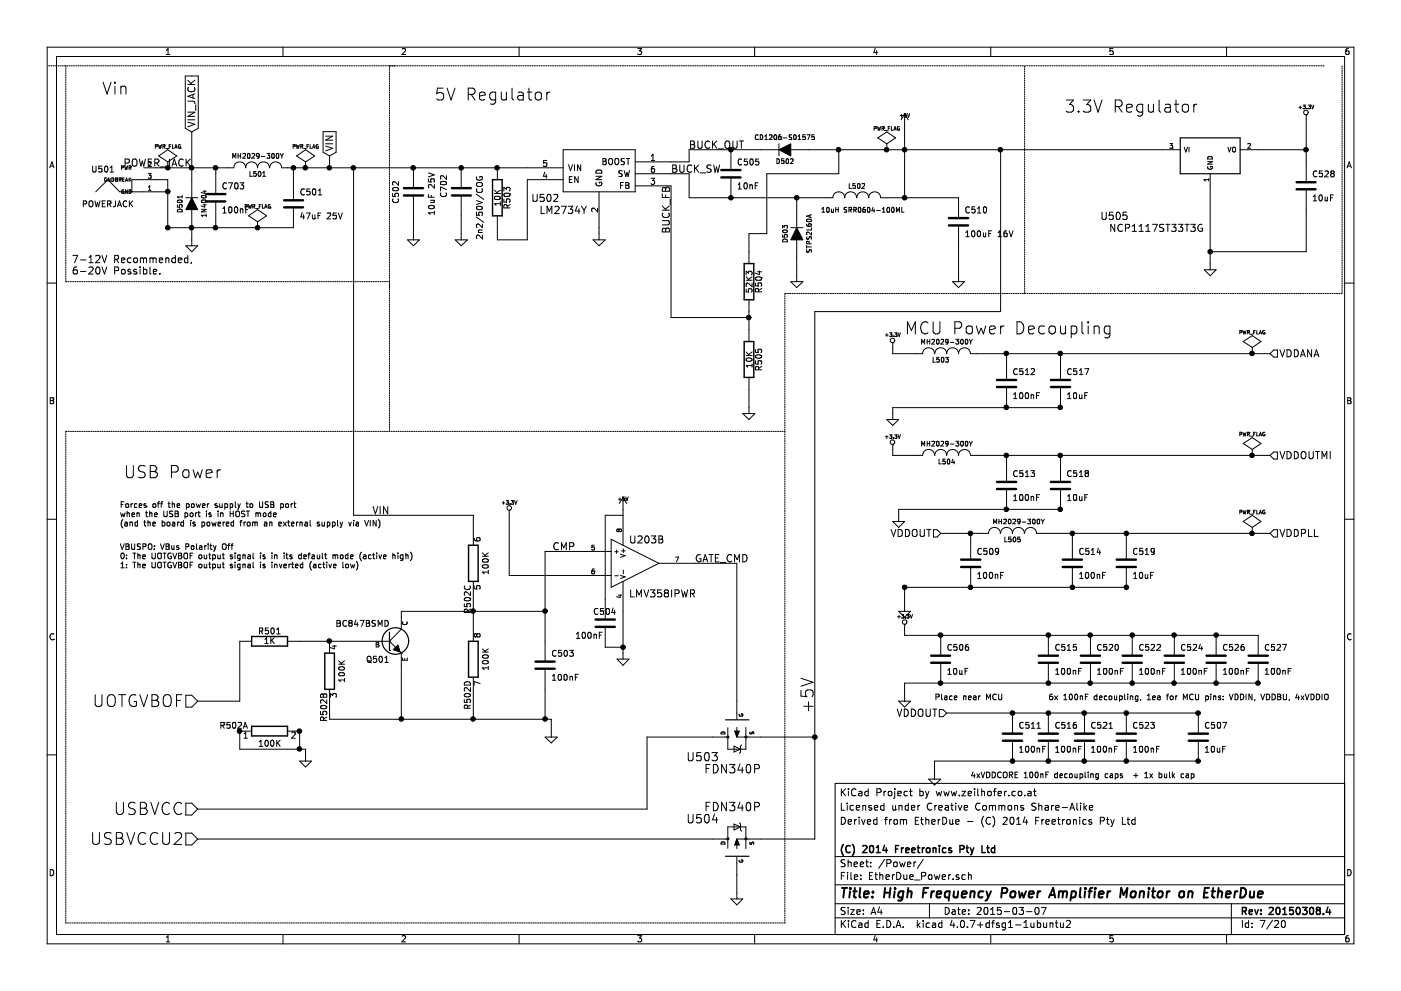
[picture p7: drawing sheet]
EESchema Schematic File Version 2
LIBS:EtherDue-rescue
LIBS:freetronics_kicad_sch_lib
LIBS:EtherDue-cache
LIBS:EtherDue_Connectors-cache
LIBS:EtherDue_Ethernet-cache
LIBS:EtherDue_MCU-cache
LIBS:EtherDue_Mega16U2-cache
LIBS:EtherDue_peripherals-cache
LIBS:EtherDue_Power-cache
LIBS:power
LIBS:device
LIBS:transistors
LIBS:conn
LIBS:linear
LIBS:regul
LIBS:74xx
LIBS:cmos4000
LIBS:adc-dac
LIBS:memory
LIBS:xilinx
LIBS:microcontrollers
LIBS:dsp
LIBS:microchip
LIBS:analog_switches
LIBS:motorola
LIBS:texas
LIBS:intel
LIBS:audio
LIBS:interface
LIBS:digital-audio
LIBS:philips
LIBS:display
LIBS:cypress
LIBS:siliconi
LIBS:opto
LIBS:atmel
LIBS:contrib
LIBS:valves
LIBS:zeilhofer
LIBS:w_transistor
LIBS:w_logic
LIBS:w_memory
EELAYER 25 0
EELAYER END
$Descr A4 11693 8268
encoding utf-8
Sheet 7 20
Title "High Frequency Power Amplifier Monitor on EtherDue"
Date "2015-03-07"
Rev "20150308.4"
Comp "(C) 2014 Freetronics Pty Ltd"
Comment1 ""
Comment2 "Derived from EtherDue - (C) 2014 Freetronics Pty Ltd"
Comment3 "Licensed under Creative Commons Share-Alike"
Comment4 "KiCad Project by www.zeilhofer.co.at"
$EndDescr
$Comp
L PWR_FLAG #FLG0103
U 1 1
P 1400 1400
F 0 "#FLG0103" H 1400 1495 30  0001 C CNN
F 1 "PWR_FLAG" H 1400 1580 30  0000 C CNN
F 2 "" H 1400 1400 60  0001 C CNN
F 3 "" H 1400 1400 60  0001 C CNN
	1    1400 1400
	1    0    0    -1  
$EndComp
$Comp
L PWR_FLAG #FLG0104
U 1 1
P 10450 4450
F 0 "#FLG0104" H 10450 4545 30  0001 C CNN
F 1 "PWR_FLAG" H 10450 4630 30  0000 C CNN
F 2 "" H 10450 4450 60  0001 C CNN
F 3 "" H 10450 4450 60  0001 C CNN
	1    10450 4450
	1    0    0    -1  
$EndComp
$Comp
L PWR_FLAG #FLG0105
U 1 1
P 10450 3800
F 0 "#FLG0105" H 10450 3895 30  0001 C CNN
F 1 "PWR_FLAG" H 10450 3980 30  0000 C CNN
F 2 "" H 10450 3800 60  0001 C CNN
F 3 "" H 10450 3800 60  0001 C CNN
	1    10450 3800
	1    0    0    -1  
$EndComp
$Comp
L PWR_FLAG #FLG0106
U 1 1
P 10450 2950
F 0 "#FLG0106" H 10450 3045 30  0001 C CNN
F 1 "PWR_FLAG" H 10450 3130 30  0000 C CNN
F 2 "" H 10450 2950 60  0001 C CNN
F 3 "" H 10450 2950 60  0001 C CNN
	1    10450 2950
	1    0    0    -1  
$EndComp
Text HLabel 10600 4450 2    60   Input ~ 0
VDDPLL
$Comp
L C C519
U 1 1
P 9400 4700
F 0 "C519" H 9450 4800 50  0000 L CNN
F 1 "10uF" H 9450 4600 50  0000 L CNN
F 2 "FT:SM0603_Capa" H 9400 4700 60  0001 C CNN
F 3 "" H 9400 4700 60  0001 C CNN
	1    9400 4700
	1    0    0    -1  
$EndComp
$Comp
L C C514
U 1 1
P 8950 4700
F 0 "C514" H 9000 4800 50  0000 L CNN
F 1 "100nF" H 9000 4600 50  0000 L CNN
F 2 "SM0402" H 8950 4700 60  0001 C CNN
F 3 "" H 8950 4700 60  0001 C CNN
	1    8950 4700
	1    0    0    -1  
$EndComp
$Comp
L INDUCTOR_SMALL-RESCUE-EtherDue L505
U 1 1
P 8450 4450
F 0 "L505" H 8450 4400 40  0000 C CNN
F 1 "MH2029-300Y" H 8500 4550 40  0000 C CNN
F 2 "FT:MH2029" H 8450 4450 60  0001 C CNN
F 3 "" H 8450 4450 60  0001 C CNN
	1    8450 4450
	1    0    0    -1  
$EndComp
Text HLabel 7850 4450 0    60   Input ~ 0
VDDOUT
$Comp
L GND-RESCUE-EtherDue #PWR0107
U 1 1
P 7800 6450
F 0 "#PWR0107" H 7800 6450 30  0001 C CNN
F 1 "GND" H 7800 6380 30  0001 C CNN
F 2 "" H 7800 6450 60  0001 C CNN
F 3 "" H 7800 6450 60  0001 C CNN
	1    7800 6450
	1    0    0    -1  
$EndComp
$Comp
L C C507
U 1 1
P 10000 6150
F 0 "C507" H 10050 6250 50  0000 L CNN
F 1 "10uF" H 10050 6050 50  0000 L CNN
F 2 "FT:SM0603_Capa" H 10000 6150 60  0001 C CNN
F 3 "" H 10000 6150 60  0001 C CNN
	1    10000 6150
	1    0    0    -1  
$EndComp
$Comp
L C C509
U 1 1
P 8100 4700
F 0 "C509" H 8150 4800 50  0000 L CNN
F 1 "100nF" H 8150 4600 50  0000 L CNN
F 2 "SM0402" H 8100 4700 60  0001 C CNN
F 3 "" H 8100 4700 60  0001 C CNN
	1    8100 4700
	1    0    0    -1  
$EndComp
$Comp
L C C516
U 1 1
P 8750 6150
F 0 "C516" H 8800 6250 50  0000 L CNN
F 1 "100nF" H 8800 6050 50  0000 L CNN
F 2 "SM0402" H 8750 6150 60  0001 C CNN
F 3 "" H 8750 6150 60  0001 C CNN
	1    8750 6150
	1    0    0    -1  
$EndComp
$Comp
L C C511
U 1 1
P 8450 6150
F 0 "C511" H 8500 6250 50  0000 L CNN
F 1 "100nF" H 8500 6050 50  0000 L CNN
F 2 "SM0402" H 8450 6150 60  0001 C CNN
F 3 "" H 8450 6150 60  0001 C CNN
	1    8450 6150
	1    0    0    -1  
$EndComp
$Comp
L C C521
U 1 1
P 9050 6150
F 0 "C521" H 9100 6250 50  0000 L CNN
F 1 "100nF" H 9100 6050 50  0000 L CNN
F 2 "SM0402" H 9050 6150 60  0001 C CNN
F 3 "" H 9050 6150 60  0001 C CNN
	1    9050 6150
	1    0    0    -1  
$EndComp
$Comp
L C C523
U 1 1
P 9400 6150
F 0 "C523" H 9450 6250 50  0000 L CNN
F 1 "100nF" H 9450 6050 50  0000 L CNN
F 2 "SM0402" H 9400 6150 60  0001 C CNN
F 3 "" H 9400 6150 60  0001 C CNN
	1    9400 6150
	1    0    0    -1  
$EndComp
Text Notes 8100 6500 0    47   ~ 0
4xVDDCORE 100nF decoupling caps  + 1x bulk cap\n
Text Notes 7800 5850 0    47   ~ 0
Place near MCU
Text Notes 8750 5850 0    47   ~ 0
6x 100nF decoupling, 1ea for MCU pins: VDDIN, VDDBU, 4xVDDIO
$Comp
L C C526
U 1 1
P 10150 5500
F 0 "C526" H 10200 5600 50  0000 L CNN
F 1 "100nF" H 10200 5400 50  0000 L CNN
F 2 "SM0402" H 10150 5500 60  0001 C CNN
F 3 "" H 10150 5500 60  0001 C CNN
	1    10150 5500
	1    0    0    -1  
$EndComp
$Comp
L C C527
U 1 1
P 10500 5500
F 0 "C527" H 10550 5600 50  0000 L CNN
F 1 "100nF" H 10550 5400 50  0000 L CNN
F 2 "SM0402" H 10500 5500 60  0001 C CNN
F 3 "" H 10500 5500 60  0001 C CNN
	1    10500 5500
	1    0    0    -1  
$EndComp
$Comp
L C C524
U 1 1
P 9800 5500
F 0 "C524" H 9850 5600 50  0000 L CNN
F 1 "100nF" H 9850 5400 50  0000 L CNN
F 2 "SM0402" H 9800 5500 60  0001 C CNN
F 3 "" H 9800 5500 60  0001 C CNN
	1    9800 5500
	1    0    0    -1  
$EndComp
$Comp
L C C522
U 1 1
P 9450 5500
F 0 "C522" H 9500 5600 50  0000 L CNN
F 1 "100nF" H 9500 5400 50  0000 L CNN
F 2 "SM0402" H 9450 5500 60  0001 C CNN
F 3 "" H 9450 5500 60  0001 C CNN
	1    9450 5500
	1    0    0    -1  
$EndComp
$Comp
L C C515
U 1 1
P 8750 5500
F 0 "C515" H 8800 5600 50  0000 L CNN
F 1 "100nF" H 8800 5400 50  0000 L CNN
F 2 "SM0402" H 8750 5500 60  0001 C CNN
F 3 "" H 8750 5500 60  0001 C CNN
	1    8750 5500
	1    0    0    -1  
$EndComp
$Comp
L C C520
U 1 1
P 9100 5500
F 0 "C520" H 9150 5600 50  0000 L CNN
F 1 "100nF" H 9150 5400 50  0000 L CNN
F 2 "SM0402" H 9100 5500 60  0001 C CNN
F 3 "" H 9100 5500 60  0001 C CNN
	1    9100 5500
	1    0    0    -1  
$EndComp
$Comp
L GND-RESCUE-EtherDue #PWR0108
U 1 1
P 7550 5800
F 0 "#PWR0108" H 7550 5800 30  0001 C CNN
F 1 "GND" H 7550 5730 30  0001 C CNN
F 2 "" H 7550 5800 60  0001 C CNN
F 3 "" H 7550 5800 60  0001 C CNN
	1    7550 5800
	1    0    0    -1  
$EndComp
$Comp
L +3.3V #PWR0109
U 1 1
P 7550 5250
F 0 "#PWR0109" H 7550 5210 30  0001 C CNN
F 1 "+3.3V" H 7550 5360 30  0000 C CNN
F 2 "" H 7550 5250 60  0001 C CNN
F 3 "" H 7550 5250 60  0001 C CNN
	1    7550 5250
	1    0    0    -1  
$EndComp
$Comp
L +3.3V #PWR0110
U 1 1
P 7450 3750
F 0 "#PWR0110" H 7450 3710 30  0001 C CNN
F 1 "+3.3V" H 7450 3860 30  0000 C CNN
F 2 "" H 7450 3750 60  0001 C CNN
F 3 "" H 7450 3750 60  0001 C CNN
	1    7450 3750
	1    0    0    -1  
$EndComp
$Comp
L INDUCTOR_SMALL-RESCUE-EtherDue L504
U 1 1
P 7900 3800
F 0 "L504" H 7900 3750 40  0000 C CNN
F 1 "MH2029-300Y" H 7900 3900 40  0000 C CNN
F 2 "FT:MH2029" H 7900 3800 60  0001 C CNN
F 3 "" H 7900 3800 60  0001 C CNN
	1    7900 3800
	1    0    0    -1  
$EndComp
$Comp
L C C513
U 1 1
P 8400 4050
F 0 "C513" H 8450 4150 50  0000 L CNN
F 1 "100nF" H 8450 3950 50  0000 L CNN
F 2 "SM0402" H 8400 4050 60  0001 C CNN
F 3 "" H 8400 4050 60  0001 C CNN
	1    8400 4050
	1    0    0    -1  
$EndComp
$Comp
L C C518
U 1 1
P 8850 4050
F 0 "C518" H 8900 4150 50  0000 L CNN
F 1 "10uF" H 8900 3950 50  0000 L CNN
F 2 "FT:SM0603_Capa" H 8850 4050 60  0001 C CNN
F 3 "" H 8850 4050 60  0001 C CNN
	1    8850 4050
	1    0    0    -1  
$EndComp
Text HLabel 10600 3800 2    60   Input ~ 0
VDDOUTMI
$Comp
L GND-RESCUE-EtherDue #PWR0111
U 1 1
P 7550 5050
F 0 "#PWR0111" H 7550 5050 30  0001 C CNN
F 1 "GND" H 7550 4980 30  0001 C CNN
F 2 "" H 7550 5050 60  0001 C CNN
F 3 "" H 7550 5050 60  0001 C CNN
	1    7550 5050
	1    0    0    -1  
$EndComp
$Comp
L GND-RESCUE-EtherDue #PWR0112
U 1 1
P 7450 3450
F 0 "#PWR0112" H 7450 3450 30  0001 C CNN
F 1 "GND" H 7450 3380 30  0001 C CNN
F 2 "" H 7450 3450 60  0001 C CNN
F 3 "" H 7450 3450 60  0001 C CNN
	1    7450 3450
	1    0    0    -1  
$EndComp
Text HLabel 10600 2950 2    60   Input ~ 0
VDDANA
$Comp
L C C517
U 1 1
P 8850 3200
F 0 "C517" H 8900 3300 50  0000 L CNN
F 1 "10uF" H 8900 3100 50  0000 L CNN
F 2 "FT:SM0603_Capa" H 8850 3200 60  0001 C CNN
F 3 "" H 8850 3200 60  0001 C CNN
	1    8850 3200
	1    0    0    -1  
$EndComp
$Comp
L C C512
U 1 1
P 8400 3200
F 0 "C512" H 8450 3300 50  0000 L CNN
F 1 "100nF" H 8450 3100 50  0000 L CNN
F 2 "SM0402" H 8400 3200 60  0001 C CNN
F 3 "" H 8400 3200 60  0001 C CNN
	1    8400 3200
	1    0    0    -1  
$EndComp
$Comp
L INDUCTOR_SMALL-RESCUE-EtherDue L503
U 1 1
P 7900 2950
F 0 "L503" H 7850 2900 40  0000 C CNN
F 1 "MH2029-300Y" H 7900 3050 40  0000 C CNN
F 2 "FT:MH2029" H 7900 2950 60  0001 C CNN
F 3 "" H 7900 2950 60  0001 C CNN
	1    7900 2950
	1    0    0    -1  
$EndComp
$Comp
L +3.3V #PWR0113
U 1 1
P 7450 2900
F 0 "#PWR0113" H 7450 2860 30  0001 C CNN
F 1 "+3.3V" H 7450 3010 30  0000 C CNN
F 2 "" H 7450 2900 60  0001 C CNN
F 3 "" H 7450 2900 60  0001 C CNN
	1    7450 2900
	1    0    0    -1  
$EndComp
Text Notes 7550 2800 0    100  ~ 0
MCU Power Decoupling
Text Notes 1000 4750 0    47   ~ 0
VBUSPO: VBus Polarity Off\n0: The UOTGVBOF output signal is in its default mode (active high)\n1: The UOTGVBOF output signal is inverted (active low)
Text Notes 1000 4400 0    47   ~ 0
Forces off the power supply to USB port\nwhen the USB port is in HOST mode\n(and the board is powered from an external supply via VIN)
$Comp
L +5V #PWR0114
U 1 1
P 5200 4250
F 0 "#PWR0114" H 5200 4340 20  0001 C CNN
F 1 "+5V" H 5200 4340 30  0000 C CNN
F 2 "" H 5200 4250 60  0001 C CNN
F 3 "" H 5200 4250 60  0001 C CNN
	1    5200 4250
	1    0    0    -1  
$EndComp
$Comp
L C C504
U 1 1
P 5050 5200
F 0 "C504" H 4950 5300 50  0000 L CNN
F 1 "100nF" H 4800 5100 50  0000 L CNN
F 2 "SM0402" H 5050 5200 60  0001 C CNN
F 3 "" H 5050 5200 60  0001 C CNN
	1    5050 5200
	1    0    0    -1  
$EndComp
$Comp
L GND-RESCUE-EtherDue #PWR0115
U 1 1
P 5200 5450
F 0 "#PWR0115" H 5200 5450 30  0001 C CNN
F 1 "GND" H 5200 5380 30  0001 C CNN
F 2 "" H 5200 5450 60  0001 C CNN
F 3 "" H 5200 5450 60  0001 C CNN
	1    5200 5450
	1    0    0    -1  
$EndComp
Text Label 3250 4300 2    60   ~ 0
VIN
Text Label 6800 5650 3    100  ~ 0
+5V
$Comp
L GND-RESCUE-EtherDue #PWR0116
U 1 1
P 6150 7450
F 0 "#PWR0116" H 6150 7450 30  0001 C CNN
F 1 "GND" H 6150 7380 30  0001 C CNN
F 2 "" H 6150 7450 60  0001 C CNN
F 3 "" H 6150 7450 60  0001 C CNN
	1    6150 7450
	1    0    0    -1  
$EndComp
Text HLabel 1650 7000 0    100  Input ~ 0
USBVCCU2
Text HLabel 1650 6750 0    100  Input ~ 0
USBVCC
$Comp
L MOSFET-PCHANNEL U504
U 1 1
P 6150 7000
F 0 "U504" V 6350 7150 70  0000 L BNN
F 1 "FDN340P" V 6450 6800 70  0000 L BNN
F 2 "FT:SOT23_MOSFET" H 6150 7000 60  0001 C CNN
F 3 "" H 6150 7000 60  0001 C CNN
	1    6150 7000
	0    -1   -1   0   
$EndComp
$Comp
L MOSFET-PCHANNEL U503
U 1 1
P 6150 6150
F 0 "U503" V 6350 6300 70  0000 L BNN
F 1 "FDN340P" V 6450 5950 70  0000 L BNN
F 2 "FT:SOT23_MOSFET" H 6150 6150 60  0001 C CNN
F 3 "" H 6150 6150 60  0001 C CNN
	1    6150 6150
	0    -1   1    0   
$EndComp
Text Label 5800 4700 0    60   ~ 0
GATE_CMD
Text Label 4800 4600 2    60   ~ 0
CMP
$Comp
L +3.3V #PWR0117
U 1 1
P 4250 4300
F 0 "#PWR0117" H 4250 4260 30  0001 C CNN
F 1 "+3.3V" H 4250 4410 30  0000 C CNN
F 2 "" H 4250 4300 60  0001 C CNN
F 3 "" H 4250 4300 60  0001 C CNN
	1    4250 4300
	1    0    0    -1  
$EndComp
$Comp
L PWR_FLAG #FLG0118
U 1 1
P 2550 1400
F 0 "#FLG0118" H 2550 1495 30  0001 C CNN
F 1 "PWR_FLAG" H 2550 1580 30  0000 C CNN
F 2 "" H 2550 1400 60  0001 C CNN
F 3 "" H 2550 1400 60  0001 C CNN
	1    2550 1400
	1    0    0    -1  
$EndComp
$Comp
L LM358 U203
U 2 1
P 5300 4700
F 0 "U203" H 5250 4900 60  0000 L CNN
F 1 "LMV358IPWR" H 5250 4450 60  0000 L CNN
F 2 "FT:TSSOP8" H 5300 4700 60  0001 C CNN
F 3 "" H 5300 4700 60  0001 C CNN
	2    5300 4700
	1    0    0    -1  
$EndComp
$Comp
L C C503
U 1 1
P 4550 5550
F 0 "C503" H 4600 5650 50  0000 L CNN
F 1 "100nF" H 4600 5450 50  0000 L CNN
F 2 "SM0402" H 4550 5550 60  0001 C CNN
F 3 "" H 4550 5550 60  0001 C CNN
	1    4550 5550
	1    0    0    -1  
$EndComp
$Comp
L GND-RESCUE-EtherDue #PWR0119
U 1 1
P 4600 6100
F 0 "#PWR0119" H 4600 6100 30  0001 C CNN
F 1 "GND" H 4600 6030 30  0001 C CNN
F 2 "" H 4600 6100 60  0001 C CNN
F 3 "" H 4600 6100 60  0001 C CNN
	1    4600 6100
	1    0    0    -1  
$EndComp
$Comp
L GND-RESCUE-EtherDue #PWR0120
U 1 1
P 2550 6300
F 0 "#PWR0120" H 2550 6300 30  0001 C CNN
F 1 "GND" H 2550 6230 30  0001 C CNN
F 2 "" H 2550 6300 60  0001 C CNN
F 3 "" H 2550 6300 60  0001 C CNN
	1    2550 6300
	1    0    0    -1  
$EndComp
$Comp
L RES_PACK4_IND R502
U 1 1
P 2250 6100
F 0 "R502" H 1950 6150 50  0000 C CNN
F 1 "100K" H 2250 6000 50  0000 C CNN
F 2 "FT:RES_CAY16" H 2250 6100 60  0001 C CNN
F 3 "" H 2250 6100 60  0001 C CNN
	1    2250 6100
	1    0    0    -1  
$EndComp
$Comp
L RES_PACK4_IND R502
U 3 1
P 3950 4700
F 0 "R502" H 3650 4750 50  0000 C CNN
F 1 "100K" H 3950 4600 50  0000 C CNN
F 2 "FT:RES_CAY16" H 3950 4700 60  0001 C CNN
F 3 "" H 3950 4700 60  0001 C CNN
	3    3950 4700
	0    -1   -1   0   
$EndComp
$Comp
L RES_PACK4_IND R502
U 4 1
P 3950 5500
F 0 "R502" H 3650 5550 50  0000 C CNN
F 1 "100K" H 3950 5400 50  0000 C CNN
F 2 "FT:RES_CAY16" H 3950 5500 60  0001 C CNN
F 3 "" H 3950 5500 60  0001 C CNN
	4    3950 5500
	0    -1   -1   0   
$EndComp
$Comp
L RES_PACK4_IND R502
U 2 1
P 2750 5600
F 0 "R502" H 2450 5650 50  0000 C CNN
F 1 "100K" H 2750 5500 50  0000 C CNN
F 2 "FT:RES_CAY16" H 2750 5600 60  0001 C CNN
F 3 "" H 2750 5600 60  0001 C CNN
	2    2750 5600
	0    -1   -1   0   
$EndComp
$Comp
L NPN Q501
U 1 1
P 3250 5350
F 0 "Q501" H 3250 5200 50  0000 R CNN
F 1 "BC847BSMD" H 3250 5500 50  0000 R CNN
F 2 "FT:SOT23_TRANSISTOR" H 3250 5350 60  0001 C CNN
F 3 "" H 3250 5350 60  0001 C CNN
	1    3250 5350
	1    0    0    -1  
$EndComp
$Comp
L R R501
U 1 1
P 2250 5350
F 0 "R501" V 2330 5350 50  0000 C CNN
F 1 "1K" V 2250 5350 50  0000 C CNN
F 2 "SM0402_r" H 2250 5350 60  0001 C CNN
F 3 "" H 2250 5350 60  0001 C CNN
	1    2250 5350
	0    -1   -1   0   
$EndComp
Text HLabel 1650 5850 0    100  Input ~ 0
UOTGVBOF
Text Notes 1850 4000 2    100  ~ 0
USB Power
$Comp
L +3.3V #PWR0121
U 1 1
P 10900 1000
F 0 "#PWR0121" H 10900 960 30  0001 C CNN
F 1 "+3.3V" H 10900 1110 30  0000 C CNN
F 2 "" H 10900 1000 60  0001 C CNN
F 3 "" H 10900 1000 60  0001 C CNN
	1    10900 1000
	1    0    0    -1  
$EndComp
$Comp
L C C528
U 1 1
P 10900 1550
F 0 "C528" H 10950 1650 50  0000 L CNN
F 1 "10uF" H 10950 1450 50  0000 L CNN
F 2 "FT:SM0603_Capa" H 10900 1550 60  0001 C CNN
F 3 "" H 10900 1550 60  0001 C CNN
	1    10900 1550
	1    0    0    -1  
$EndComp
$Comp
L GND-RESCUE-EtherDue #PWR0122
U 1 1
P 10100 2200
F 0 "#PWR0122" H 10100 2200 30  0001 C CNN
F 1 "GND" H 10100 2130 30  0001 C CNN
F 2 "" H 10100 2200 60  0001 C CNN
F 3 "" H 10100 2200 60  0001 C CNN
	1    10100 2200
	1    0    0    -1  
$EndComp
$Comp
L NCP1117ST33T3G U505
U 1 1
P 10100 1300
F 0 "U505" H 9300 800 60  0000 C CNN
F 1 "NCP1117ST33T3G" H 9650 700 60  0000 C CNN
F 2 "FT:SOT223" H 10100 1300 60  0001 C CNN
F 3 "" H 10100 1300 60  0001 C CNN
	1    10100 1300
	1    0    0    -1  
$EndComp
Text Notes 10000 950  2    100  ~ 0
3.3V Regulator
$Comp
L PWR_FLAG #FLG0123
U 1 1
P 7400 1250
F 0 "#FLG0123" H 7400 1345 30  0001 C CNN
F 1 "PWR_FLAG" H 7400 1430 30  0000 C CNN
F 2 "" H 7400 1250 60  0001 C CNN
F 3 "" H 7400 1250 60  0001 C CNN
	1    7400 1250
	1    0    0    -1  
$EndComp
$Comp
L GND-RESCUE-EtherDue #PWR0124
U 1 1
P 8000 2300
F 0 "#PWR0124" H 8000 2300 30  0001 C CNN
F 1 "GND" H 8000 2230 30  0001 C CNN
F 2 "" H 8000 2300 60  0001 C CNN
F 3 "" H 8000 2300 60  0001 C CNN
	1    8000 2300
	1    0    0    -1  
$EndComp
$Comp
L R R505
U 1 1
P 6250 3000
F 0 "R505" V 6330 3000 50  0000 C CNN
F 1 "10K" V 6250 3000 50  0000 C CNN
F 2 "SM0402_r" H 6250 3000 60  0001 C CNN
F 3 "" H 6250 3000 60  0001 C CNN
	1    6250 3000
	1    0    0    -1  
$EndComp
$Comp
L R R504
U 1 1
P 6250 2350
F 0 "R504" V 6330 2350 50  0000 C CNN
F 1 "52K3" V 6250 2350 50  0000 C CNN
F 2 "SM0402_r" H 6250 2350 60  0001 C CNN
F 3 "" H 6250 2350 60  0001 C CNN
	1    6250 2350
	1    0    0    -1  
$EndComp
$Comp
L DIODE D503
U 1 1
P 6650 1950
F 0 "D503" H 6650 2050 40  0000 C CNN
F 1 "STPS2L60A" H 6650 1850 40  0000 C CNN
F 2 "FT:SMA-DIODE" H 6650 1950 60  0001 C CNN
F 3 "" H 6650 1950 60  0001 C CNN
	1    6650 1950
	0    -1   -1   0   
$EndComp
$Comp
L C C510
U 1 1
P 8000 1850
F 0 "C510" H 8050 1950 50  0000 L CNN
F 1 "100uF 16V" H 8050 1750 50  0000 L CNN
F 2 "Capacitors_SMD:c_elec_6.3x5.8" H 8000 1850 60  0001 C CNN
F 3 "" H 8000 1850 60  0001 C CNN
	1    8000 1850
	1    0    0    -1  
$EndComp
$Comp
L INDUCTOR_SMALL-RESCUE-EtherDue L502
U 1 1
P 7150 1650
F 0 "L502" H 7150 1750 40  0000 C CNN
F 1 "10uH SRR0604-100ML" H 7200 1550 40  0000 C CNN
F 2 "FT:SRR0604" H 7150 1650 60  0001 C CNN
F 3 "" H 7150 1650 60  0001 C CNN
	1    7150 1650
	1    0    0    -1  
$EndComp
$Comp
L DIODE D502
U 1 1
P 6550 1250
F 0 "D502" H 6550 1350 40  0000 C CNN
F 1 "CD1206-S01575" H 6550 1150 40  0000 C CNN
F 2 "FT:1206_DIODE" H 6550 1250 60  0001 C CNN
F 3 "" H 6550 1250 60  0001 C CNN
	1    6550 1250
	-1   0    0    1   
$EndComp
$Comp
L C C505
U 1 1
P 6100 1450
F 0 "C505" H 6150 1550 50  0000 L CNN
F 1 "10nF" H 6150 1350 50  0000 L CNN
F 2 "SM0402" H 6100 1450 60  0001 C CNN
F 3 "" H 6100 1450 60  0001 C CNN
	1    6100 1450
	1    0    0    -1  
$EndComp
$Comp
L LM2734Y U502
U 1 1
P 5000 1400
F 0 "U502" H 4550 1150 60  0000 C CNN
F 1 "LM2734Y" H 4700 1050 60  0000 C CNN
F 2 "FT:SOT23-6" H 5000 1400 60  0001 C CNN
F 3 "" H 5000 1400 60  0001 C CNN
	1    5000 1400
	1    0    0    -1  
$EndComp
$Comp
L R R503
U 1 1
P 4150 1650
F 0 "R503" V 4230 1650 50  0000 C CNN
F 1 "10K" V 4150 1650 50  0000 C CNN
F 2 "SM0402_r" H 4150 1650 60  0001 C CNN
F 3 "" H 4150 1650 60  0001 C CNN
	1    4150 1650
	1    0    0    -1  
$EndComp
$Comp
L +5V #PWR0125
U 1 1
P 7550 1050
F 0 "#PWR0125" H 7550 1140 20  0001 C CNN
F 1 "+5V" H 7550 1140 30  0000 C CNN
F 2 "" H 7550 1050 60  0001 C CNN
F 3 "" H 7550 1050 60  0001 C CNN
	1    7550 1050
	1    0    0    -1  
$EndComp
$Comp
L GND-RESCUE-EtherDue #PWR0126
U 1 1
P 6650 2300
F 0 "#PWR0126" H 6650 2300 30  0001 C CNN
F 1 "GND" H 6650 2230 30  0001 C CNN
F 2 "" H 6650 2300 60  0001 C CNN
F 3 "" H 6650 2300 60  0001 C CNN
	1    6650 2300
	1    0    0    -1  
$EndComp
$Comp
L GND-RESCUE-EtherDue #PWR0127
U 1 1
P 5000 1950
F 0 "#PWR0127" H 5000 1950 30  0001 C CNN
F 1 "GND" H 5000 1880 30  0001 C CNN
F 2 "" H 5000 1950 60  0001 C CNN
F 3 "" H 5000 1950 60  0001 C CNN
	1    5000 1950
	1    0    0    -1  
$EndComp
$Comp
L GND-RESCUE-EtherDue #PWR0128
U 1 1
P 3450 1950
F 0 "#PWR0128" H 3450 1950 30  0001 C CNN
F 1 "GND" H 3450 1880 30  0001 C CNN
F 2 "" H 3450 1950 60  0001 C CNN
F 3 "" H 3450 1950 60  0001 C CNN
	1    3450 1950
	1    0    0    -1  
$EndComp
$Comp
L C C502
U 1 1
P 3450 1600
F 0 "C502" V 3300 1500 50  0000 L CNN
F 1 "10uF 25V" V 3600 1400 50  0000 L CNN
F 2 "SM1206" H 3450 1600 60  0001 C CNN
F 3 "" H 3450 1600 60  0001 C CNN
	1    3450 1600
	1    0    0    -1  
$EndComp
Text Notes 4600 850  2    100  ~ 0
5V Regulator
$Comp
L GND-RESCUE-EtherDue #PWR0129
U 1 1
P 1600 2000
F 0 "#PWR0129" H 1600 2000 30  0001 C CNN
F 1 "GND" H 1600 1930 30  0001 C CNN
F 2 "" H 1600 2000 60  0001 C CNN
F 3 "" H 1600 2000 60  0001 C CNN
	1    1600 2000
	1    0    0    -1  
$EndComp
Text GLabel 2750 1300 1    60   Input ~ 0
VIN
$Comp
L C C501
U 1 1
P 2450 1700
F 0 "C501" H 2500 1800 50  0000 L CNN
F 1 "47uF 25V" H 2500 1600 50  0000 L CNN
F 2 "Capacitors_SMD:c_elec_6.3x5.8" H 2450 1700 60  0001 C CNN
F 3 "" H 2450 1700 60  0001 C CNN
	1    2450 1700
	1    0    0    -1  
$EndComp
$Comp
L DIODE D501
U 1 1
P 1600 1700
F 0 "D501" H 1600 1800 40  0000 C CNN
F 1 "1N4004" H 1600 1600 40  0000 C CNN
F 2 "FT:SMB-DIODE" H 1600 1700 60  0001 C CNN
F 3 "" H 1600 1700 60  0001 C CNN
	1    1600 1700
	0    -1   -1   0   
$EndComp
$Comp
L INDUCTOR_SMALL-RESCUE-EtherDue L501
U 1 1
P 2150 1400
F 0 "L501" H 2150 1350 40  0000 C CNN
F 1 "MH2029-300Y" H 2150 1500 40  0000 C CNN
F 2 "FT:MH2029" H 2150 1400 60  0001 C CNN
F 3 "" H 2150 1400 60  0001 C CNN
	1    2150 1400
	1    0    0    -1  
$EndComp
$Comp
L POWERJACK U501
U 1 1
P 1200 1700
F 0 "U501" H 860 1990 50  0000 C CNN
F 1 "POWERJACK" H 900 1700 50  0000 C CNN
F 2 "FT:POWER_JACK_PTH" H 1200 1700 60  0001 C CNN
F 3 "" H 1200 1700 60  0001 C CNN
	1    1200 1700
	1    0    0    -1  
$EndComp
Text Notes 850  800  0    100  ~ 0
Vin
$Comp
L GND-RESCUE-EtherDue #PWR0130
U 1 1
P 6250 3400
F 0 "#PWR0130" H 6250 3400 30  0001 C CNN
F 1 "GND" H 6250 3330 30  0001 C CNN
F 2 "" H 6250 3400 60  0000 C CNN
F 3 "" H 6250 3400 60  0000 C CNN
	1    6250 3400
	1    0    0    -1  
$EndComp
Text Label 5600 1550 3    60   ~ 0
BUCK_FB
Text Label 5750 1250 0    60   ~ 0
BUCK_OUT
Text Label 5600 1450 0    60   ~ 0
BUCK_SW
Text Label 1600 1400 2    60   ~ 0
POWER_JACK
$Comp
L PWR_FLAG #FLG0131
U 1 1
P 2150 1900
F 0 "#FLG0131" H 2150 1995 30  0001 C CNN
F 1 "PWR_FLAG" H 2150 2080 30  0000 C CNN
F 2 "" H 2150 1900 60  0000 C CNN
F 3 "" H 2150 1900 60  0000 C CNN
	1    2150 1900
	1    0    0    -1  
$EndComp
Text HLabel 7900 5950 0    60   Input ~ 0
VDDOUT
$Comp
L C C506
U 1 1
P 7850 5500
F 0 "C506" H 7900 5600 50  0000 L CNN
F 1 "10uF" H 7900 5400 50  0000 L CNN
F 2 "FT:SM0603_Capa" H 7850 5500 60  0001 C CNN
F 3 "" H 7850 5500 60  0001 C CNN
	1    7850 5500
	1    0    0    -1  
$EndComp
Text Notes 600  2300 0    60   ~ 0
7-12V Recommended,\n6-20V Possible.
$Comp
L GND-RESCUE-EtherDue #PWR0132
U 1 1
P 7500 4300
F 0 "#PWR0132" H 7500 4300 30  0001 C CNN
F 1 "GND" H 7500 4230 30  0001 C CNN
F 2 "" H 7500 4300 60  0000 C CNN
F 3 "" H 7500 4300 60  0000 C CNN
	1    7500 4300
	1    0    0    -1  
$EndComp
Text GLabel 1600 1100 1    60   Input ~ 0
VIN_JACK
$Comp
L C C702
U 1 1
P 3850 1600
F 0 "C702" V 3700 1550 50  0000 L CNN
F 1 "2n2/50V/COG" V 4000 1200 50  0000 L CNN
F 2 "Capacitors_SMD:C_0603" H 3888 1450 30  0001 C CNN
F 3 "" H 3850 1600 60  0000 C CNN
	1    3850 1600
	1    0    0    -1  
$EndComp
$Comp
L GND-RESCUE-EtherDue #PWR0133
U 1 1
P 3850 1950
F 0 "#PWR0133" H 3850 1950 30  0001 C CNN
F 1 "GND" H 3850 1880 30  0001 C CNN
F 2 "" H 3850 1950 60  0001 C CNN
F 3 "" H 3850 1950 60  0001 C CNN
	1    3850 1950
	1    0    0    -1  
$EndComp
Wire Wire Line
	7800 6450 7800 6350
Connection ~ 1400 1400
Connection ~ 1400 1600
Wire Wire Line
	1400 1500 1400 1900
Connection ~ 2550 1400
Connection ~ 7400 1250
Connection ~ 10450 4450
Connection ~ 10450 3800
Connection ~ 10450 2950
Connection ~ 8950 4450
Wire Wire Line
	9400 4450 9400 4500
Wire Wire Line
	7850 4450 8200 4450
Wire Wire Line
	8950 4450 8950 4500
Connection ~ 9400 4450
Connection ~ 8950 4900
Connection ~ 9400 6350
Connection ~ 8450 6350
Connection ~ 9050 5950
Connection ~ 10000 5950
Connection ~ 8450 5950
Connection ~ 9400 5950
Connection ~ 10000 6350
Connection ~ 9050 6350
Connection ~ 10150 5700
Wire Wire Line
	7550 5700 10500 5700
Connection ~ 9450 5700
Connection ~ 8750 5700
Connection ~ 7850 5700
Connection ~ 10150 5300
Wire Wire Line
	7550 5300 10500 5300
Connection ~ 9800 5300
Connection ~ 9100 5300
Wire Wire Line
	7550 5300 7550 5250
Wire Wire Line
	7450 3450 7450 3400
Connection ~ 8400 2950
Wire Wire Line
	8850 2950 8850 3000
Wire Wire Line
	7650 2950 7450 2950
Wire Wire Line
	7450 2950 7450 2900
Wire Notes Line
	11050 550  400  550 
Wire Notes Line
	11200 550  11200 2450
Wire Notes Line
	11200 2450 6550 2450
Wire Notes Line
	550  550  550  2350
Wire Notes Line
	550  2350 3250 2350
Wire Wire Line
	5050 4300 5200 4300
Wire Wire Line
	5050 4300 5050 5000
Wire Wire Line
	5200 4300 5200 4250
Wire Wire Line
	5200 5100 5200 5450
Wire Wire Line
	2950 1400 2950 4300
Connection ~ 8350 1250
Connection ~ 6800 6150
Wire Wire Line
	1650 6750 5400 6750
Wire Wire Line
	5400 6750 5400 6150
Wire Wire Line
	5400 6150 5950 6150
Connection ~ 4550 5100
Wire Wire Line
	4800 4600 4550 4600
Wire Wire Line
	4550 4600 4550 5350
Connection ~ 3950 5100
Wire Wire Line
	3350 5150 3350 5100
Wire Wire Line
	3950 4950 3950 5250
Connection ~ 3350 6000
Wire Wire Line
	3350 6000 3350 5550
Wire Wire Line
	4600 6000 4600 6100
Wire Wire Line
	2750 6000 4600 6000
Wire Wire Line
	2750 6000 2750 5850
Connection ~ 2500 6250
Wire Wire Line
	2500 6100 2500 6250
Connection ~ 10900 1250
Wire Wire Line
	10900 1000 10900 1350
Wire Wire Line
	10500 1250 10900 1250
Connection ~ 10100 2100
Wire Wire Line
	10100 2100 10900 2100
Wire Wire Line
	10900 2100 10900 1750
Wire Wire Line
	6750 1250 9700 1250
Connection ~ 6250 2650
Wire Wire Line
	5600 1550 5600 2650
Wire Wire Line
	5600 2650 6250 2650
Wire Wire Line
	6250 2100 6250 1950
Wire Wire Line
	6250 1950 6400 1950
Wire Wire Line
	6400 1950 6400 1450
Wire Wire Line
	6400 1450 7000 1450
Connection ~ 7000 1250
Wire Wire Line
	7000 1450 7000 1250
Connection ~ 6100 1650
Wire Wire Line
	5750 1650 6900 1650
Wire Wire Line
	6650 2150 6650 2300
Connection ~ 7550 1650
Wire Wire Line
	7400 1650 8000 1650
Wire Wire Line
	5750 1350 5750 1250
Wire Wire Line
	5750 1350 5600 1350
Wire Wire Line
	3450 1800 3450 1950
Connection ~ 4150 1400
Wire Wire Line
	2400 1400 4400 1400
Wire Wire Line
	1300 1400 1900 1400
Wire Wire Line
	2450 1400 2450 1500
Wire Wire Line
	1600 1100 1600 1500
Wire Wire Line
	2750 1300 2750 1400
Connection ~ 2750 1400
Connection ~ 3450 1400
Wire Wire Line
	4400 1500 4400 2000
Wire Wire Line
	4400 2000 4150 2000
Wire Wire Line
	4150 2000 4150 1900
Wire Wire Line
	5750 1250 6350 1250
Connection ~ 6100 1250
Wire Wire Line
	7550 1050 7550 1650
Connection ~ 7550 1250
Wire Wire Line
	8000 2050 8000 2300
Wire Wire Line
	5600 1450 5750 1450
Wire Wire Line
	5750 1450 5750 1650
Wire Wire Line
	6650 1650 6650 1750
Connection ~ 6650 1650
Wire Wire Line
	6250 2600 6250 2750
Wire Wire Line
	10100 1550 10100 2200
Wire Wire Line
	2000 6100 2000 6250
Wire Wire Line
	2000 6250 2550 6250
Wire Wire Line
	2550 6250 2550 6300
Wire Wire Line
	1650 5850 2000 5850
Wire Wire Line
	2000 5850 2000 5350
Wire Wire Line
	2500 5350 3050 5350
Connection ~ 2750 5350
Wire Wire Line
	4550 6000 4550 5750
Connection ~ 4550 6000
Wire Wire Line
	3950 6000 3950 5750
Connection ~ 3950 6000
Wire Wire Line
	3950 4450 3950 4300
Wire Wire Line
	3350 5100 4550 5100
Wire Wire Line
	4800 4800 4250 4800
Wire Wire Line
	4250 4800 4250 4300
Wire Wire Line
	5800 4700 6150 4700
Wire Wire Line
	6150 4700 6150 5850
Wire Wire Line
	1650 7000 5950 7000
Wire Wire Line
	6800 7000 6350 7000
Wire Wire Line
	6350 6150 6800 6150
Wire Wire Line
	3950 4300 2950 4300
Connection ~ 2950 1400
Connection ~ 5200 5400
Wire Wire Line
	5050 5400 5200 5400
Wire Wire Line
	6800 2600 6800 7000
Wire Wire Line
	6800 2600 8350 2600
Wire Wire Line
	8350 2600 8350 1250
Wire Notes Line
	8550 2450 8550 550 
Wire Notes Line
	3250 2350 3250 3600
Wire Notes Line
	3250 2400 3250 550 
Wire Notes Line
	3250 550  3300 550 
Wire Notes Line
	6550 2450 6550 7700
Wire Notes Line
	6550 7700 550  7700
Wire Notes Line
	550  7700 550  3600
Wire Notes Line
	550  3600 6550 3600
Wire Wire Line
	8400 3000 8400 2950
Wire Wire Line
	8150 2950 10600 2950
Connection ~ 8850 2950
Wire Wire Line
	7450 3400 8850 3400
Connection ~ 8400 3400
Connection ~ 8400 4250
Connection ~ 8850 3800
Wire Wire Line
	8150 3800 10600 3800
Wire Wire Line
	8400 3800 8400 3850
Wire Wire Line
	7450 3750 7450 3800
Wire Wire Line
	7450 3800 7650 3800
Wire Wire Line
	8850 3850 8850 3800
Connection ~ 8400 3800
Connection ~ 7850 5300
Connection ~ 8750 5300
Connection ~ 9450 5300
Wire Wire Line
	7550 5700 7550 5800
Connection ~ 9100 5700
Connection ~ 9800 5700
Connection ~ 8750 5950
Connection ~ 8750 6350
Connection ~ 1400 1900
Connection ~ 1600 1900
Wire Wire Line
	5000 1950 5000 1900
Wire Wire Line
	1400 1900 2450 1900
Connection ~ 8850 3400
Connection ~ 2500 6100
Connection ~ 2000 6100
Connection ~ 10500 5700
Wire Wire Line
	1300 1500 1400 1500
Wire Wire Line
	1300 1600 1400 1600
Wire Wire Line
	1600 2000 1600 1900
Wire Wire Line
	6150 7450 6150 7300
Wire Wire Line
	6250 3400 6250 3250
Connection ~ 2150 1900
Wire Wire Line
	8700 4450 10600 4450
Connection ~ 7550 4900
Wire Wire Line
	8100 4500 8100 4450
Connection ~ 8100 4450
Connection ~ 8100 4900
Wire Wire Line
	7900 5950 10000 5950
Wire Wire Line
	7800 6350 10000 6350
Wire Wire Line
	7550 4900 7550 5050
Wire Wire Line
	7550 4900 9400 4900
Wire Wire Line
	7500 4250 8850 4250
Wire Wire Line
	7500 4250 7500 4300
Connection ~ 8850 4250
Connection ~ 9400 4900
Connection ~ 1600 1400
Connection ~ 2450 1400
Wire Wire Line
	3850 1950 3850 1800
Connection ~ 3850 1400
Wire Wire Line
	1800 1850 1800 1900
Connection ~ 1800 1900
Wire Wire Line
	1800 1450 1800 1400
Connection ~ 1800 1400
$Comp
L C C703
U 1 1
P 1800 1650
F 0 "C703" H 1850 1750 50  0000 L CNN
F 1 "100nF" H 1850 1550 50  0000 L CNN
F 2 "FT:SM0603_Capa" H 1800 1650 60  0001 C CNN
F 3 "" H 1800 1650 60  0001 C CNN
	1    1800 1650
	1    0    0    -1  
$EndComp
$EndSCHEMATC
